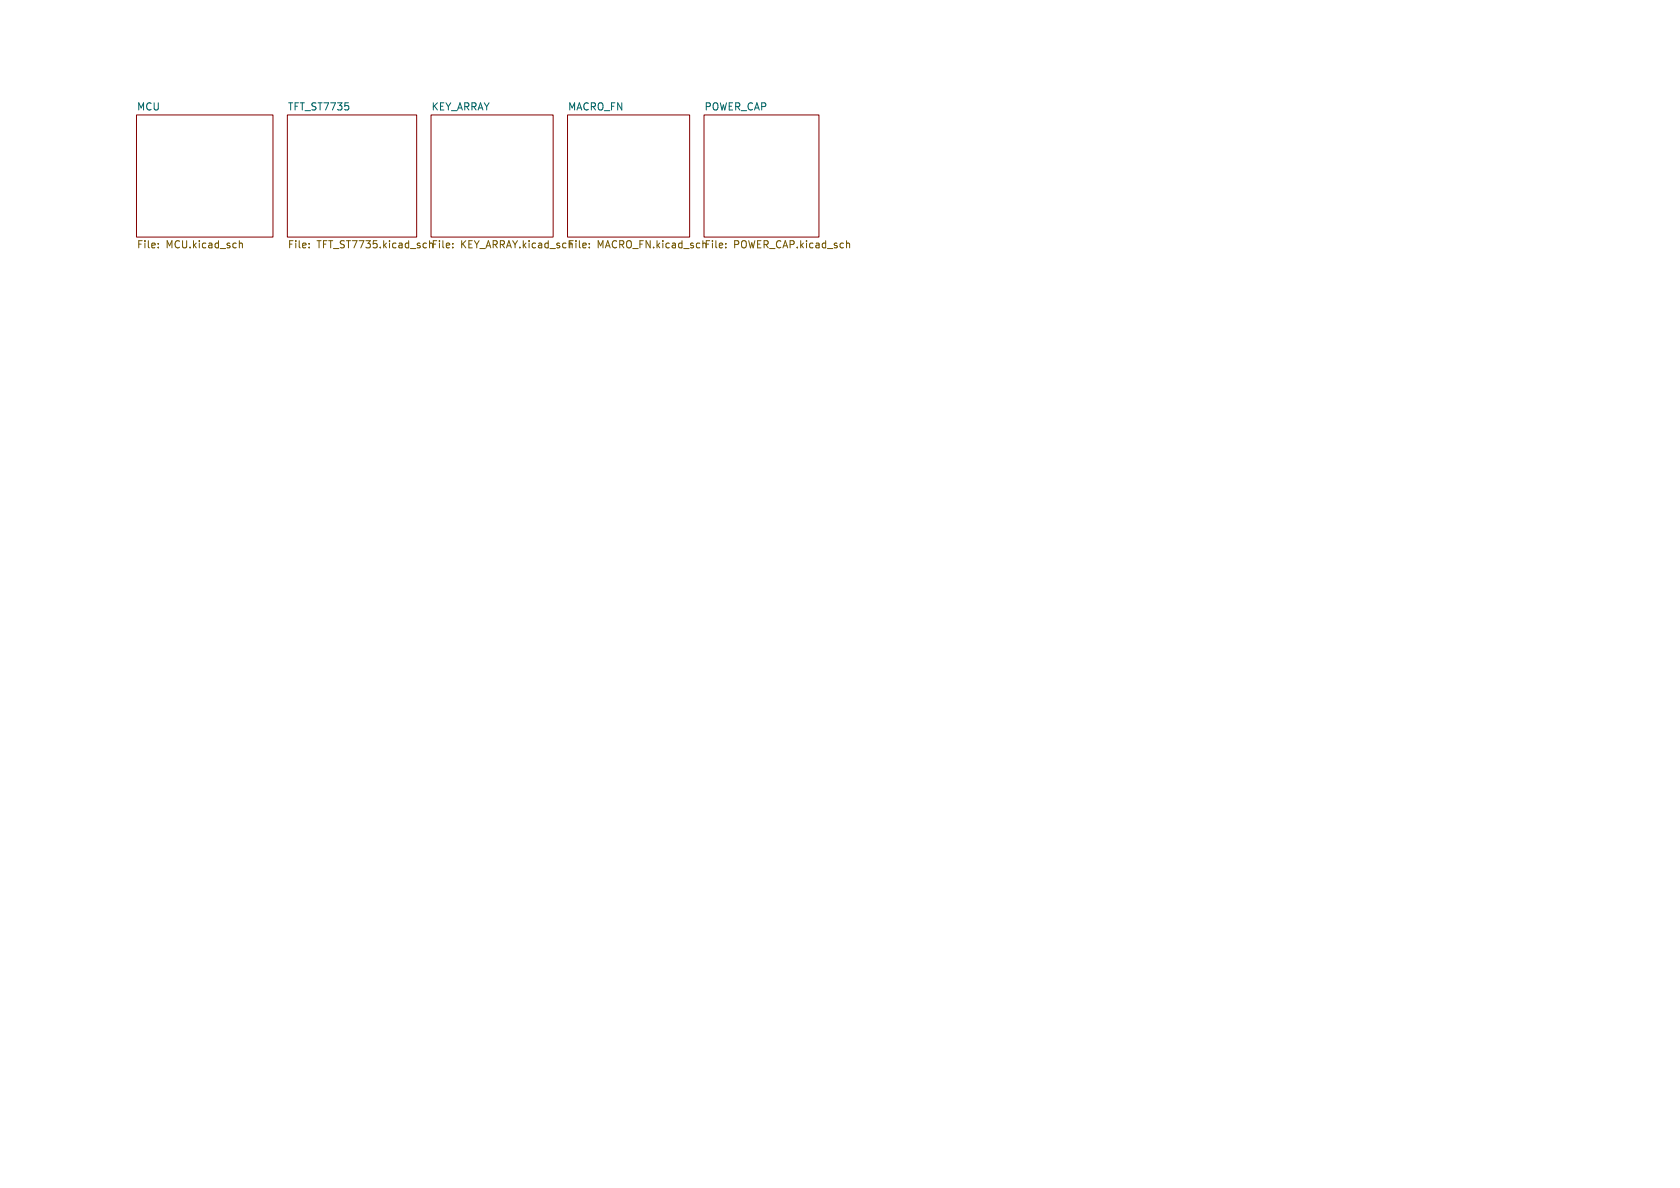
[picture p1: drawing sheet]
<svg xmlns="http://www.w3.org/2000/svg" width="297mm" height="210mm" viewBox="0 0 297 210" stroke-linecap="round" stroke-linejoin="round" font-family="sans-serif">
<g fill="#fff" stroke="#fff" stroke-width=".18">
<path d="M100.3 20.3h21.6v21.6h-21.6z"/>
<path d="M50.8 20.3h22.9v21.6h-22.9z"/>
<path d="M24.1 20.3h24.2v21.6h-24.2z"/>
<path d="M124.5 20.3h20.3v21.6h-20.3z"/>
<path d="M76.2 20.3h21.6v21.6h-21.6z"/>
</g>
<path d="M24.1 20.3h24.2v21.6h-24.2zM50.8 20.3h22.9v21.6h-22.9zM76.2 20.3h21.6v21.6h-21.6zM100.3 20.3h21.6v21.6h-21.6zM124.5 20.3h20.3v21.6h-20.3z" fill="none" stroke="#840000" stroke-width=".18"/>
<g fill="none" stroke="#725600" stroke-width=".18">
<path d="M28 43.7v.1M28 43v.2M42.3 42.5v1.3M42.3 43.1l.2-.1h.3l.1 .8M54.6 43.7v.1M54.6 43v.2M75.3 43h.1M75.4 43.8h-.1M80 43.7v.1M80 43v.2M104.2 43.7v.1M104.2 43v.2"/>
<path d="M128.3 43.7v.1M128.3 43v.2M149.8 43l.4 .2v.6"/>
</g>
<g font-size="1.8" fill="#006464">
<text x="24.1" y="19.6">MCU</text>
<text x="50.8" y="19.6">TFT_ST7735</text>
<text x="76.2" y="19.6">KEY_ARRAY</text>
<text x="100.3" y="19.6">MACRO_FN</text>
<text x="124.5" y="19.6">POWER_CAP</text>
</g>
<g font-size="1.8" fill="#725600">
<text x="24.1" y="44.2">File:</text>
<text x="29.4" y="44.2">MCU.kicad_sch</text>
<text x="50.8" y="44.2">File:</text>
<text x="56" y="44.2">TFT_ST7735.kicad_sch</text>
<text x="76.2" y="44.2">File:</text>
<text x="81.4" y="44.2">KEY_ARRAY.kicad_schFile:</text>
<text x="105.6" y="44.2">MACRO_FN.kicad_sch File:</text>
<text x="129.7" y="44.2">POWER_CAP.kicad_sch</text>
</g>
</svg>
